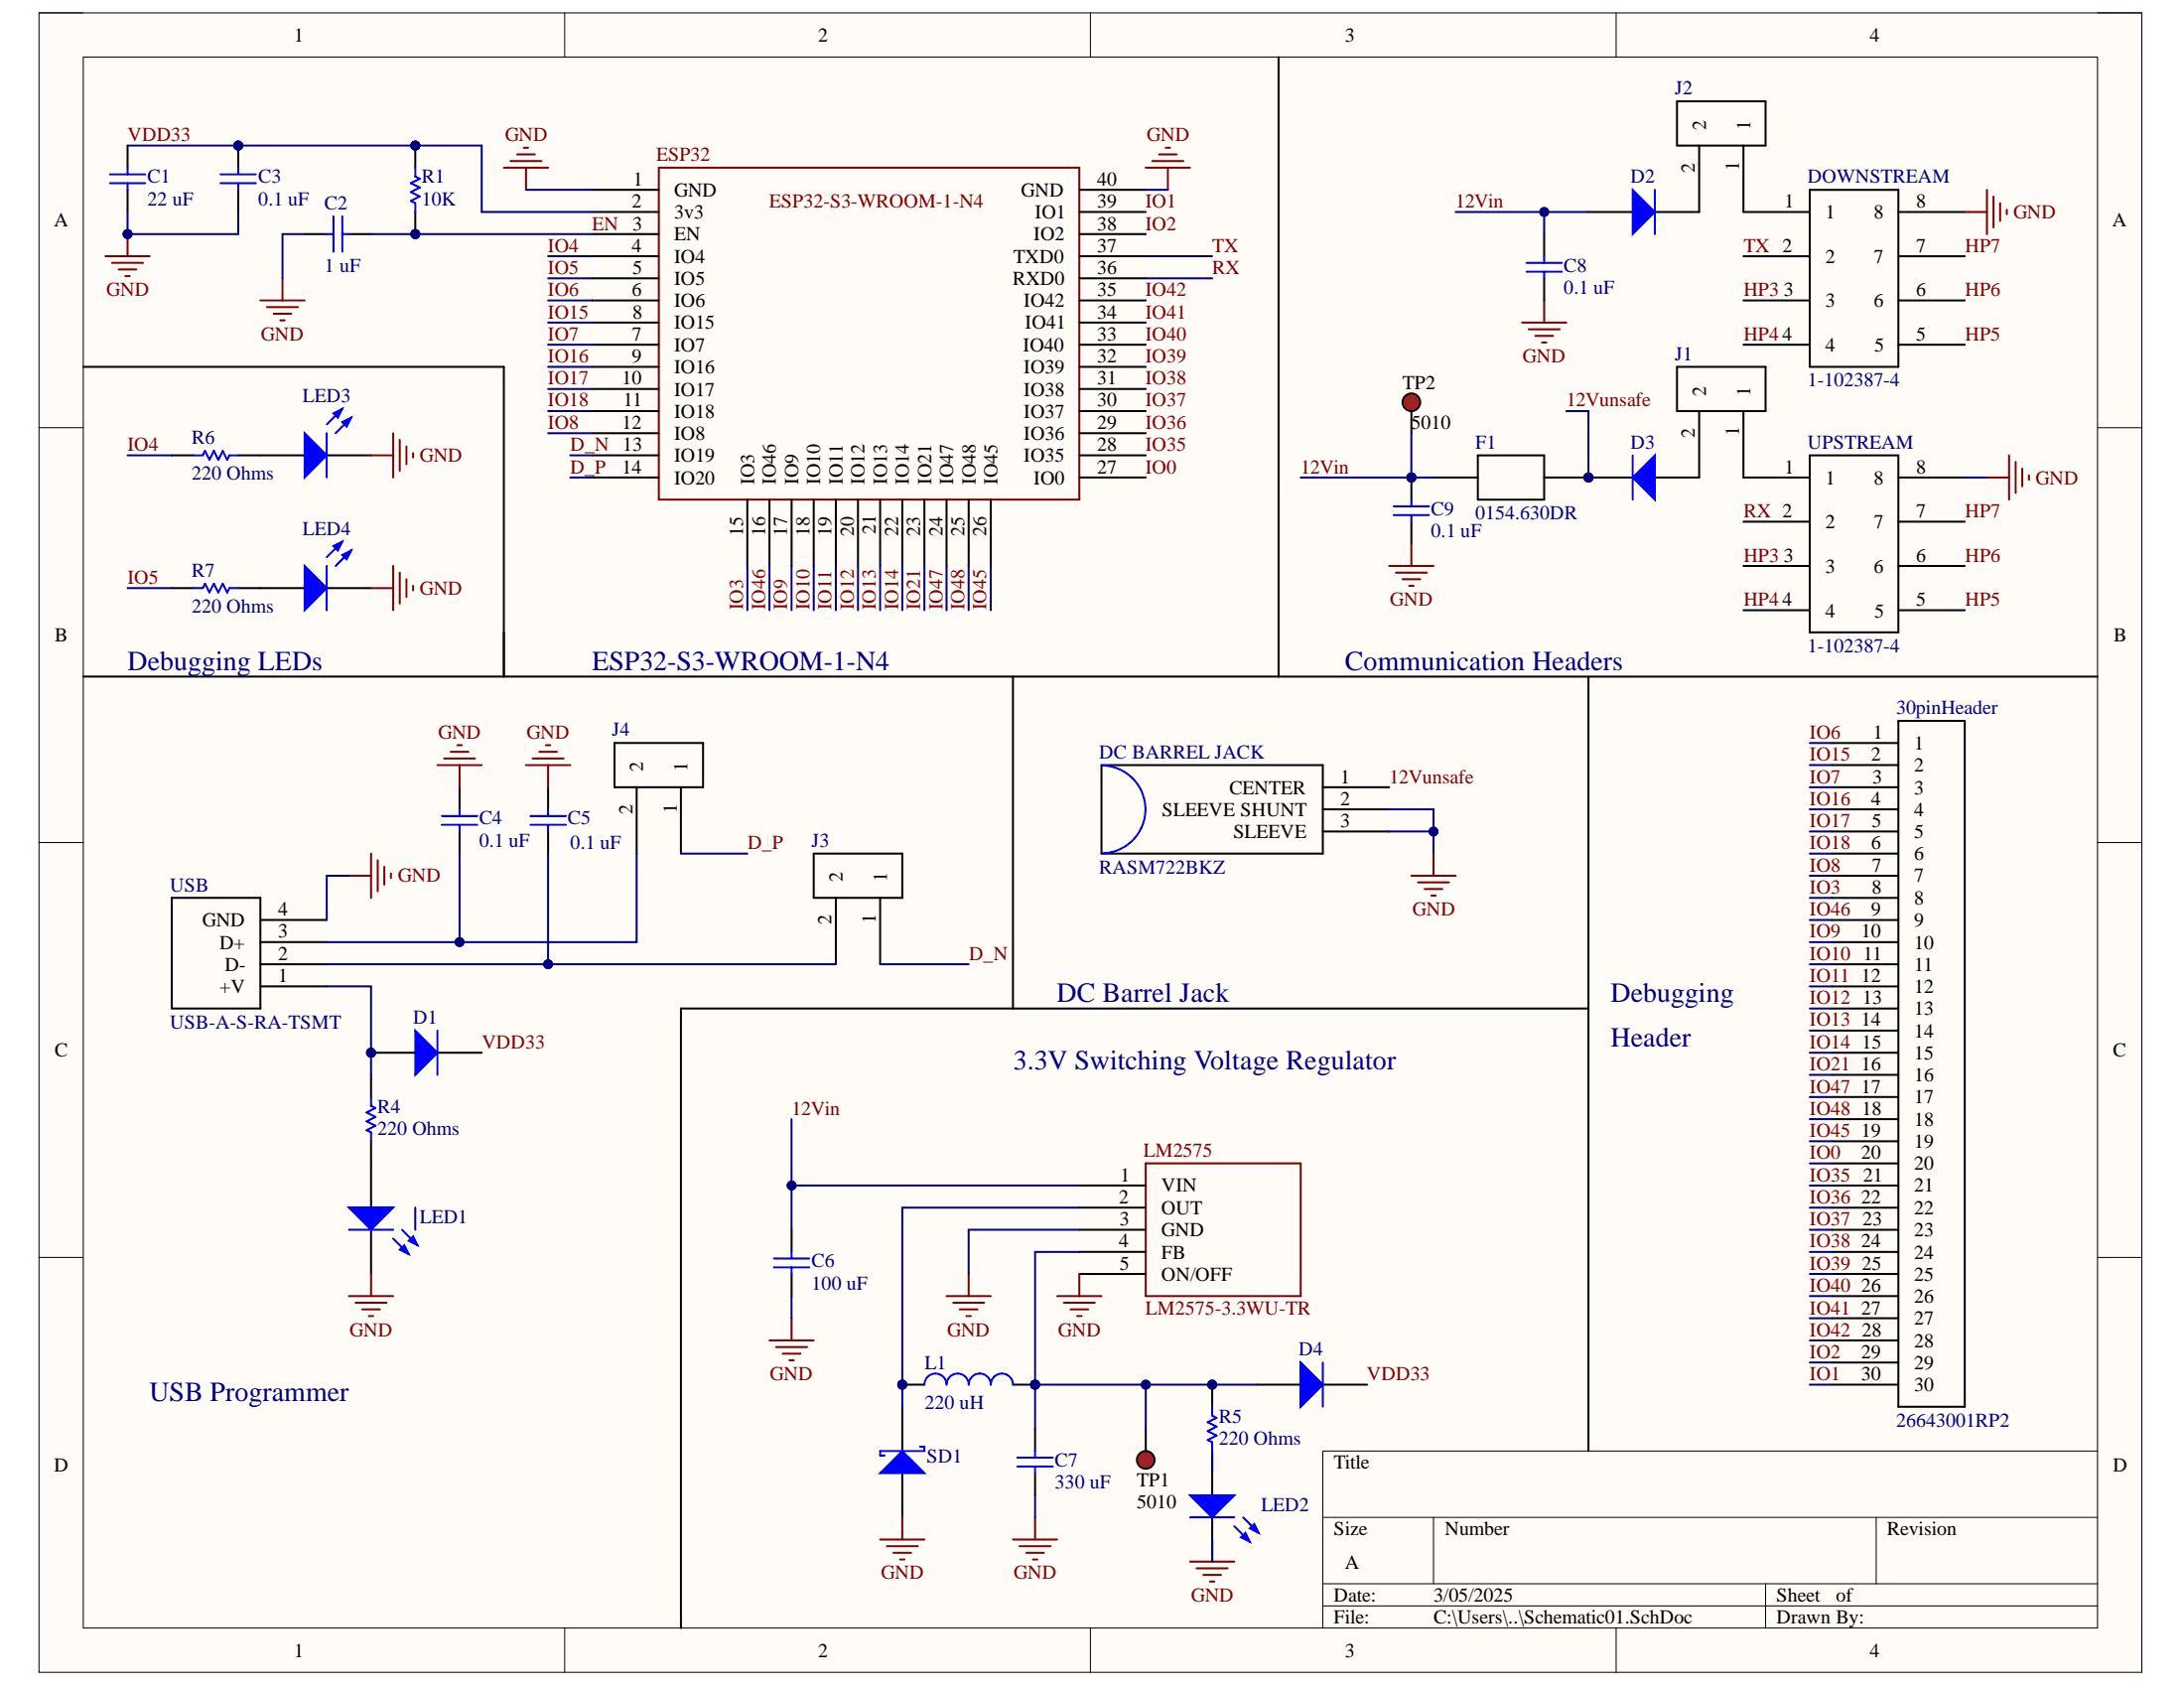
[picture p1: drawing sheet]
# Altium schematic sheet Schematic01.SchDoc
size A; SheetNumber: 1; SheetTotal: 2

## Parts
30pinHeader  26643001RP2
C1  value 22 uF
C2  value 1 uF  (hidden comment: Capacitor)
C3  value 0.1 uF  (hidden comment: Capacitor)
C4  value 0.1 uF  (hidden comment: Capacitor)
C5  value 0.1 uF  (hidden comment: Capacitor)
C6  value 100 uF  (hidden comment: Capacitor)
C7  value 330 uF  (hidden comment: Capacitor)
C8  value 0.1 uF  (hidden comment: Capacitor)
C9  value 0.1 uF  (hidden comment: Capacitor)
D1  Diode  (value not drawn)
D2  Diode  (value not drawn)
D3  Diode  (value not drawn)
D4  Diode  (value not drawn)
DC_BARREL_JACK  RASM722BKZ
DOWNSTREAM  702460801  [CONN_7024608xx_MOL]  (value not drawn)
ESP32F  ESP32-S3-WROOM-1-N4  (value not drawn)
F1  0154.630DR  [0154Series_LTF]
J1  26640201RP2  (value not drawn)
J2  26640201RP2  (value not drawn)
J3  26640201RP2  (value not drawn)
J4  26640201RP2  (value not drawn)
L1  value 220 uH  (hidden comment: Inductor)
LED1  Light-Emitting Diode  (value not drawn)
LED2  Light-Emitting Diode  (value not drawn)
LED3  Light-Emitting Diode  (value not drawn)
LED4  Light-Emitting Diode  (value not drawn)
LM2575  LM2575-3.3WUTR  (value not drawn)
R1  value 10K  (hidden comment: Resistor)
R4  value 220 Ohms  (hidden comment: Resistor)
R5  value 220 Ohms  (hidden comment: Resistor)
R6  value 220 Ohms  (hidden comment: Resistor)
R7  value 220 Ohms  (hidden comment: Resistor)
SD1  Schottky Diode  (value not drawn)
TP1  5010  [KSTN-5010_V]
TP2  5010  [KSTN-5010_V]
UPSTREAM  702460801  [CONN_7024608xx_MOL]  (value not drawn)
USB  USB-A-S-RA-TSMT

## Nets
GND: C1.1 C2.1 C3.1 C4.2 C5.2 C6.1 C7.1 C8.1 C9.1 DC_BARREL_JACK.2(SLEEVE_SHUNT) DC_BARREL_JACK.3(SLEEVE) DOWNSTREAM.8 ESP32F.1(GND) ESP32F.40(GND) LED1.2(K) LED2.2(K) LED3.2(K) LED4.2(K) LM2575.3(GND) LM2575.5(ON/OFF) SD1.1(A) UPSTREAM.8 USB.4(GND)
12Vin: C6.2 C8.2 C9.2 D2.1(A) F1.1 LM2575.1(VIN) TP2.1
12Vunsafe: D3.2(K) DC_BARREL_JACK.1(CENTER) F1.2
D_N: ESP32F.13(IO19) J3.1
D_P: ESP32F.14(IO20) J4.1
EN: C2.2 ESP32F.3(EN) R1.1
HP3: DOWNSTREAM.3 UPSTREAM.3
HP4: DOWNSTREAM.4 UPSTREAM.4
HP5: DOWNSTREAM.5 UPSTREAM.5
HP6: DOWNSTREAM.6 UPSTREAM.6
HP7: DOWNSTREAM.7 UPSTREAM.7
IO0: 30pinHeader.20 ESP32F.27(IO0)
IO1: 30pinHeader.30 ESP32F.39(IO1)
IO2: 30pinHeader.29 ESP32F.38(IO2)
IO3: 30pinHeader.8 ESP32F.15(IO3)
IO4: ESP32F.4(IO4) R6.1
IO5: ESP32F.5(IO5) R7.1
IO6: 30pinHeader.1 ESP32F.6(IO6)
IO7: 30pinHeader.3 ESP32F.7(IO7)
IO8: 30pinHeader.7 ESP32F.12(IO8)
IO9: 30pinHeader.10 ESP32F.17(IO9)
IO10: 30pinHeader.11 ESP32F.18(IO10)
IO11: 30pinHeader.12 ESP32F.19(IO11)
IO12: 30pinHeader.13 ESP32F.20(IO12)
IO13: 30pinHeader.14 ESP32F.21(IO13)
IO14: 30pinHeader.15 ESP32F.22(IO14)
IO15: 30pinHeader.2 ESP32F.8(IO15)
IO16: 30pinHeader.4 ESP32F.9(IO16)
IO17: 30pinHeader.5 ESP32F.10(IO17)
IO18: 30pinHeader.6 ESP32F.11(IO18)
IO21: 30pinHeader.16 ESP32F.23(IO21)
IO35: 30pinHeader.21 ESP32F.28(IO35)
IO36: 30pinHeader.22 ESP32F.29(IO36)
IO37: 30pinHeader.23 ESP32F.30(IO37)
IO38: 30pinHeader.24 ESP32F.31(IO38)
IO39: 30pinHeader.25 ESP32F.32(IO39)
IO40: 30pinHeader.26 ESP32F.33(IO40)
IO41: 30pinHeader.27 ESP32F.34(IO41)
IO42: 30pinHeader.28 ESP32F.35(IO42)
IO45: 30pinHeader.19 ESP32F.26(IO45)
IO46: 30pinHeader.9 ESP32F.16(IO46)
IO47: 30pinHeader.17 ESP32F.24(IO47)
IO48: 30pinHeader.18 ESP32F.25(IO48)
RX: ESP32F.36(RXD0) UPSTREAM.2
TX: DOWNSTREAM.2 ESP32F.37(TXD0)
VDD33: C1.2 C3.2 D1.2(K) D4.2(K) ESP32F.2(3v3) R1.2
NetC4_1: C4.1 J4.2 USB.3(D+)
NetC5_1: C5.1 J3.2 USB.2(D-)
NetC7_2: C7.2 D4.1(A) L1.2 LM2575.4(FB) R5.2 TP1.1
NetD1_1: D1.1(A) R4.2 USB.1(+V)
NetD2_2: D2.2(K) J2.2
NetD3_1: D3.1(A) J1.2
NetDOWNSTREAM_1: DOWNSTREAM.1 J2.1
NetJ1_1: J1.1 UPSTREAM.1
NetL1_1: L1.1 LM2575.2(OUT) SD1.2(K)
NetLED1_1: LED1.1(A) R4.1
NetLED2_1: LED2.1(A) R5.1
NetLED3_1: LED3.1(A) R6.2
NetLED4_1: LED4.1(A) R7.2

## Layout directives
differential pair: D_N, D_P

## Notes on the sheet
- Debugging LEDs
- ESP32-S3-WROOM-1-N4
- Communication Headers
- DC Barrel Jack
- Debugging
- Header
- 3.3V Switching Voltage Regulator
- USB Programmer
